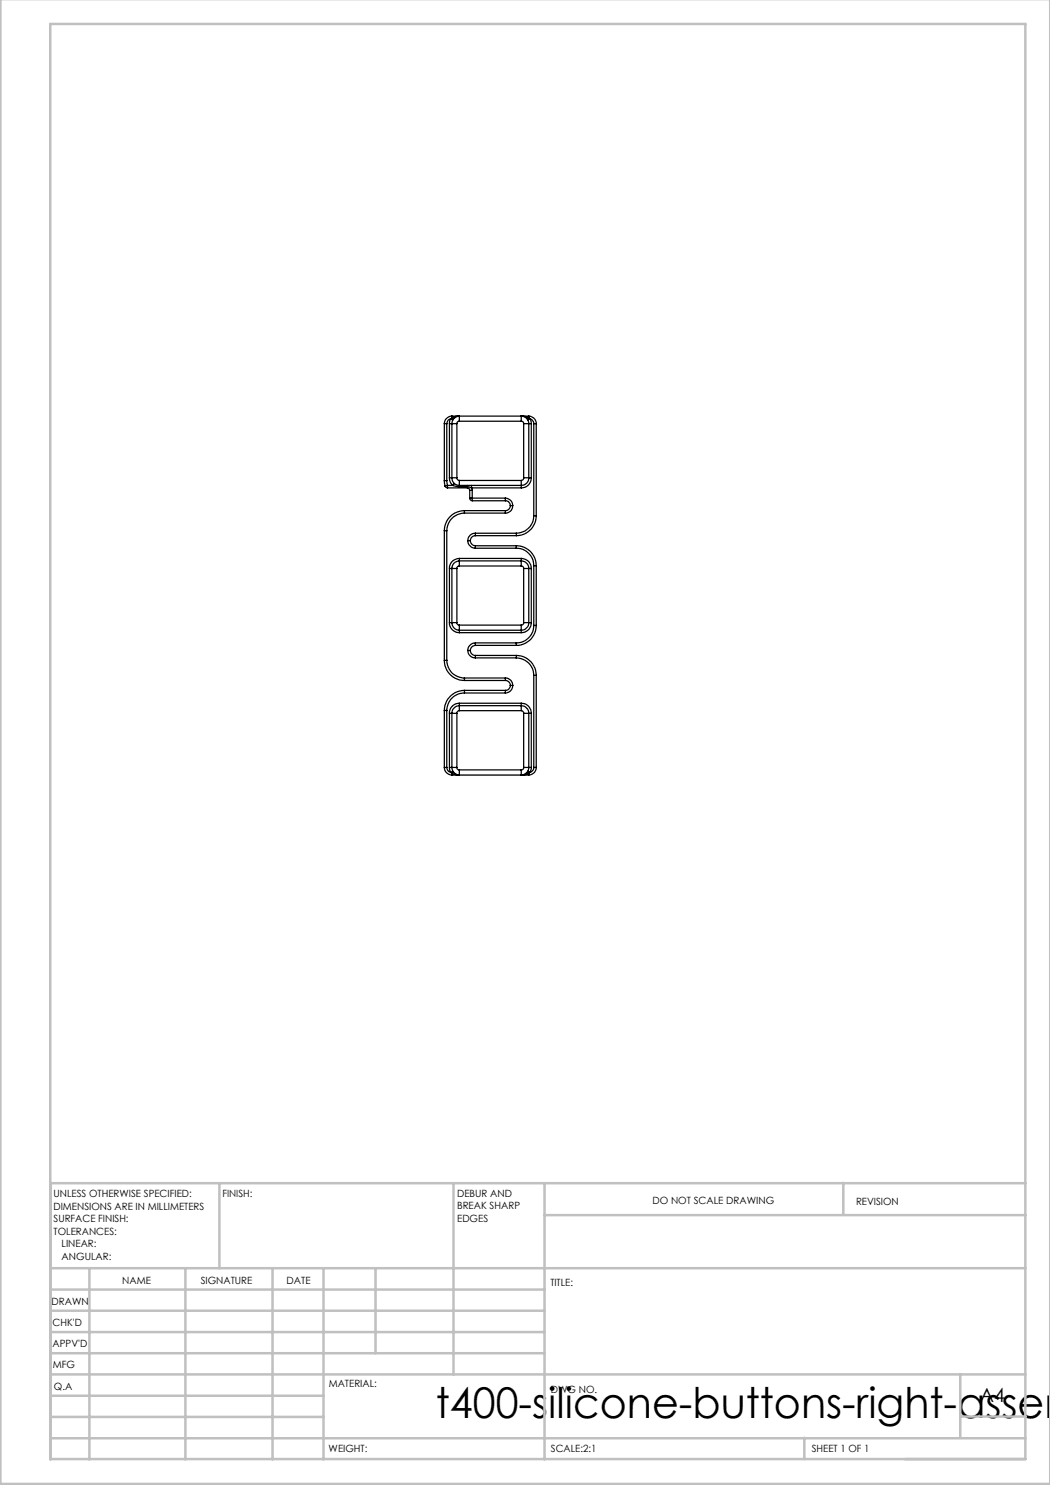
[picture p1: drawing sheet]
<svg xmlns="http://www.w3.org/2000/svg" width="210mm" height="297mm" viewBox="0 0 210 297" stroke-linecap="round" stroke-linejoin="round" font-family="sans-serif">
<g fill="none" stroke="#c0c0c0" stroke-width=".5">
<path d="M.1 -.1v296.9h209.9v-296.9M10.1 4.8h195v287h-195zM43.9 236.6v17M90.7 236.6v38.3M108.9 236.6v55.3M168.7 236.6v6.3M205.1 236.6h-195v55.3M10.1 253.6h195M10.1 257.9h98.8M17.9 253.6v38.3M37.1 253.6v38.3M54.5 253.6v38.3"/>
<path d="M64.7 253.6v38.3M75.1 253.6v17M108.9 243h96.2M10.1 270.6h98.8M10.1 266.4h98.8M10.1 262.1h98.8M10.1 279.1h54.6M10.1 274.9h195M192.1 274.8v12.7M10.1 287.7h195M10.1 283.4h54.6M160.9 287.5v4.3"/>
<path d="M192.1 283.3h13"/>
</g>
<g fill="none" stroke="#000" stroke-width=".25">
<path d="M88.9 84.7h.5M88.9 96.1l.1 1.1M88.9 96.1h.5M88.9 84.7v11.4M89 97.2l.3 .3 .2 .1M89.4 96.1l.1 1M89.4 84.7v11.4M89.5 97.1l-.5 .1M89.5 97.1v.5M89.5 97.1h1.1M89.5 97.6h4M89.9 95.6a1.99 1.99 0 0 0 .7 1.5"/>
<path d="M89.9 95.6h.5M89.9 84.7h.5M89.9 84.7v10.9M90.1 83.8l.5 .2M90.1 83.8l-.2 .9M90.1 83.8a.99 .99 0 0 0-.7 .9M90.4 84.7h1M90.4 95.6h1M90.4 95.6a1.45 1.45 0 0 0 1.5 1.5M90.4 83.6l.3 .1M90.4 83.2a1.57 1.57 0 0 0-1.5 1.5M90.4 83.2v.4"/>
<path d="M90.4 84.7v10.9M90.4 83.2h15.4M90.4 83.6l-.3 .2M90.6 97.1l1.3 .2M90.9 96.7l-.3 .4M91.4 95.6a.49 .49 0 0 0 .5 .5M91.4 84.7v10.9M91.9 84.2l-.3 .1-.2 .4M91.9 83.2v1M91.9 96.1v1M91.9 83.2a1.51 1.51 0 0 0-1.5 1.5M91.9 97.1v.2"/>
<path d="M91.9 83.2l-1.5 .4M91.9 96.1h12.3M91.9 84.2h12.3M91.9 97.1h12.3M91.9 97.3h1.6M93.5 97.3l.8 .3M93.5 97.1v.2M93.5 97.6l.3 .1 .1 .4M93.5 97.3v.3M93.9 98.1h.5M93.9 99.6h.5M93.9 99.6l.1 .3 .4 .3"/>
<path d="M93.9 98.1v1.5M94.3 97.1v.5M94.3 97.6l.1 .5M94.3 97.6h9.9M94.4 99.6v.6M94.4 99.6h6.7M94.4 98.1v1.5M101.1 99.6a1.51 1.51 0 0 1 1.5 1.5M101.1 99.6v.6M104.2 84.2l.3 .1 .2 .4M104.2 83.2v1M104.2 96.1v1"/>
<path d="M104.2 83.2a1.57 1.57 0 0 1 1.6 1.5M104.2 83.2l1.6 .4M104.2 97.1v.5M104.7 95.6a.49 .49 0 0 1-.5 .5M104.7 95.6h1.1M104.7 84.7h1.1M104.7 84.7v10.9M105.8 95.6a1.51 1.51 0 0 1-1.6 1.5M105.8 83.6l-.4 .1M105.8 84.7h.5M105.8 95.6h.5M105.8 83.2a1.51 1.51 0 0 1 1.4 1.5"/>
<path d="M105.8 83.2v.4M105.8 84.7v10.9M105.8 83.6l.2 .2M106 83.8l-.4 .2M106 83.8l.3 .9M106 83.8a1.01 1.01 0 0 1 .8 .9M106.3 95.6a1.97 1.97 0 0 1-2.1 2M106.3 84.7v10.9M106.8 84.7h.4M106.8 84.7v18.4M107.2 84.7v18.4M88.9 106.1h.5"/>
<path d="M88.9 106.1v26M89.4 106.1v26M89.9 113.7h.5M89.9 113.7v10.8M90.4 113.7h1M90.4 113.7v10.8M91.4 113.7v10.8M91.9 113.2l-.4 .1-.1 .4M91.9 112.2v1M91.9 112.2a1.51 1.51 0 0 0-1.5 1.5M91.9 111.7a1.97 1.97 0 0 0-2 2M91.9 111.7v.5"/>
<path d="M91.9 113.2h12.3M91.9 112.2h12.3M91.9 111.7h12.3M92.9 102.6a3.6 3.6 0 0 0-3.5 3.5M92.9 102.1v.5M92.9 102.1a4 4 0 0 0-4 4M92.9 102.6h8.2M92.9 102.1h8.2M93.6 108.1a1.57 1.57 0 0 0 1.5 1.5M93.6 108.1h.5M94.1 108.1a1.09 1.09 0 0 0 1 1M94.4 100.2h6.7"/>
<path d="M95.1 106.6a1.51 1.51 0 0 0-1.5 1.5M95.1 106.6v.5M95.1 109.1v.5M95.1 107.1a1.02 1.02 0 0 0-1 1M95.1 106.6h8.2M95.1 109.6h8.2M95.1 107.1h8.2M95.1 109.1h8.2M101.1 102.1v.5M101.1 100.2a.96 .96 0 0 1 1 .9M102.1 101.1a.96 .96 0 0 1-1 1M102.1 101.1h.5"/>
<path d="M102.6 101.1a1.45 1.45 0 0 1-1.5 1.5M103.3 106.6v.5M103.3 109.6a3.5 3.5 0 0 1 3.5 3.5M103.3 109.1v.5M103.3 109.1a4 4 0 0 1 3.9 4M104.2 112.2a1.57 1.57 0 0 1 1.6 1.5M104.2 113.2l.5 .2v.3M104.2 112.2v1M104.2 111.7v.5M104.2 111.7a1.97 1.97 0 0 1 2.1 2M104.7 113.7h1.1M104.7 113.7v10.8"/>
<path d="M105.8 113.7h.5M105.8 113.7v10.8M106.3 113.7v10.8M106.8 103.1a3.5 3.5 0 0 1-3.5 3.5M106.8 103.1h.4M106.8 113.1h.4M106.8 113.1v12M107.2 103.1a4 4 0 0 1-3.9 4M107.2 113.1v12M88.9 132.1a4 4 0 0 0 4 4M88.9 132.1h.5M89.4 132.1a3.5 3.5 0 0 0 3.5 3.5"/>
<path d="M89.9 124.5h.5M89.9 124.5a1.97 1.97 0 0 0 2 2M90.4 124.5a1.51 1.51 0 0 0 1.5 1.5M90.4 124.5h1M91.4 124.5l.1 .4 .4 .1M91.9 125v1M91.9 126v.5M91.9 125h12.3M91.9 126h12.3M91.9 126.5h12.3M92.9 138.6a3.5 3.5 0 0 0-3.5 3.5M92.9 135.6v.5"/>
<path d="M92.9 138.1a4 4 0 0 0-4 4M92.9 138.1v.5M92.9 138.6h8.2M92.9 135.6h8.2M92.9 136.1h8.2M92.9 138.1h8.2M93.6 130.1a1.51 1.51 0 0 0 1.5 1.5M93.6 130.1h.5M94.1 130.1a1.02 1.02 0 0 0 1 1M95.1 128.6a1.57 1.57 0 0 0-1.5 1.5M95.1 128.6v.5M95.1 131.1v.5"/>
<path d="M95.1 129.1a1.09 1.09 0 0 0-1 1M95.1 128.6h8.2M95.1 131.6h8.2M95.1 129.1h8.2M95.1 131.1h8.2M101.1 135.6a1.45 1.45 0 0 1 1.5 1.5M101.1 136.1a.96 .96 0 0 1 1 1M101.1 135.6v.5M101.1 138.1v.5M102.1 137.1h.5M102.1 137.1a.96 .96 0 0 1-1 1M102.6 137.1a1.51 1.51 0 0 1-1.5 1.5"/>
<path d="M103.3 131.6a3.5 3.5 0 0 1 3.5 3.5M103.3 128.6v.5M103.3 131.1v.5M103.3 131.1a4 4 0 0 1 3.9 4M104.2 125v1M104.2 126v.5M104.7 124.5l-.1 .4-.4 .1M104.7 124.5h1.1M105.8 124.5a1.57 1.57 0 0 1-1.6 1.5M105.8 124.5h.5M106.3 124.5a1.97 1.97 0 0 1-2.1 2M106.8 125.1a3.5 3.5 0 0 1-3.5 3.5"/>
<path d="M106.8 135.1h.4M106.8 125.1h.4M106.8 135.1v18.4M107.2 125.1a4 4 0 0 1-3.9 4M107.2 135.1v18.4M88.9 153.5a1.57 1.57 0 0 0 1.5 1.5M88.9 153.5h.5M88.9 142.1h.5M88.9 142.1v11.4M89.4 153.5a1.07 1.07 0 0 0 .7 1M89.4 142.1v11.4M89.9 153.5h.5"/>
<path d="M89.9 142.7h.5M89.9 153.5l.2 1M89.9 142.7v10.8M90.1 154.5l.3 .2M90.4 142.7h1M90.4 153.5h1M90.4 153.5a1.51 1.51 0 0 0 1.5 1.5M90.4 154.7l1.5 .3M90.4 154.7v.3M90.4 142.7v10.8M90.4 155h15.4M90.6 154.2l-.5 .3"/>
<path d="M90.7 154.5l-.3 .2M91.4 153.5l.1 .3 .4 .2M91.4 142.7v10.8M91.9 142.1l-.5 .3v.3M91.9 141.1v1M91.9 154v1M91.9 141.1a1.51 1.51 0 0 0-1.5 1.6M91.9 140.6a1.97 1.97 0 0 0-2 2.1M91.9 140.6v.5M91.9 154h12.3M91.9 142.1h12.3M91.9 141.1h12.3"/>
<path d="M91.9 140.6h12.3M104.2 142.1l.5 .3v.3M104.2 141.1v1M104.2 154v1M104.2 141.1a1.57 1.57 0 0 1 1.6 1.6M104.2 140.6v.5M104.2 140.6a1.97 1.97 0 0 1 2.1 2.1M104.7 153.5l-.1 .3-.4 .2M104.7 153.5h1.1M104.7 142.7h1.1M104.7 142.7v10.8M105.4 154.5l.4 .2"/>
<path d="M105.6 154.2l.4 .3M105.8 153.5a1.57 1.57 0 0 1-1.6 1.5M105.8 154.7l-1.6 .3M105.8 142.7h.5M105.8 153.5h.5M105.8 154.7v.3M105.8 142.7v10.8M106 154.5l-.2 .2M106.3 153.5l-.3 1M106.3 142.7v10.8M106.8 153.5h.4M106.8 153.5a1.1 1.1 0 0 1-.8 1"/>
<path d="M107.2 153.5a1.51 1.51 0 0 1-1.4 1.5"/>
</g>
<text font-size="8.5" x="87.2" y="283.5">t400-silicone-buttons-right-assem</text>
<text font-size="3.9" x="196" y="280.4">A4</text>
<g font-size="2">
<text x="10.7" y="239.5">UNLESS OTHERWISE SPECIFIED:</text>
<text x="44.5" y="239.5">FINISH:</text>
<text x="91.4" y="239.4">DEBUR AND</text>
<text x="10.7" y="242">DIMENSIONS ARE IN MILLIMETERS</text>
<text x="10.7" y="244.5">SURFACE FINISH:</text>
<text x="91.4" y="241.9">BREAK SHARP</text>
<text x="91.4" y="244.4">EDGES</text>
<text x="130.5" y="240.8">DO NOT SCALE DRAWING</text>
<text x="171.2" y="241">REVISION</text>
<text x="10.7" y="247">TOLERANCES:</text>
<text x="12.3" y="249.5">LINEAR:</text>
<text x="12.3" y="252">ANGULAR:</text>
<text x="24.4" y="256.9">NAME</text>
<text x="40.1" y="256.8">SIGNATURE</text>
<text x="57.3" y="256.8">DATE</text>
<text x="110.1" y="257.1">TITLE:</text>
<text x="10.3" y="260.9">DRAWN</text>
<text x="10.5" y="269.3">APPV'D</text>
<text x="10.5" y="265.2">CHK'D</text>
<text x="10.6" y="273.6">MFG</text>
<text x="10.8" y="278">Q.A</text>
<text x="65.8" y="277.4">MATERIAL:</text>
<text x="110.2" y="278.5">DWG NO.</text>
<text x="65.7" y="290.4">WEIGHT:</text>
<text x="110.2" y="290.5">SCALE:2:1</text>
<text x="162.4" y="290.4">SHEET 1 OF 1</text>
</g>
</svg>
